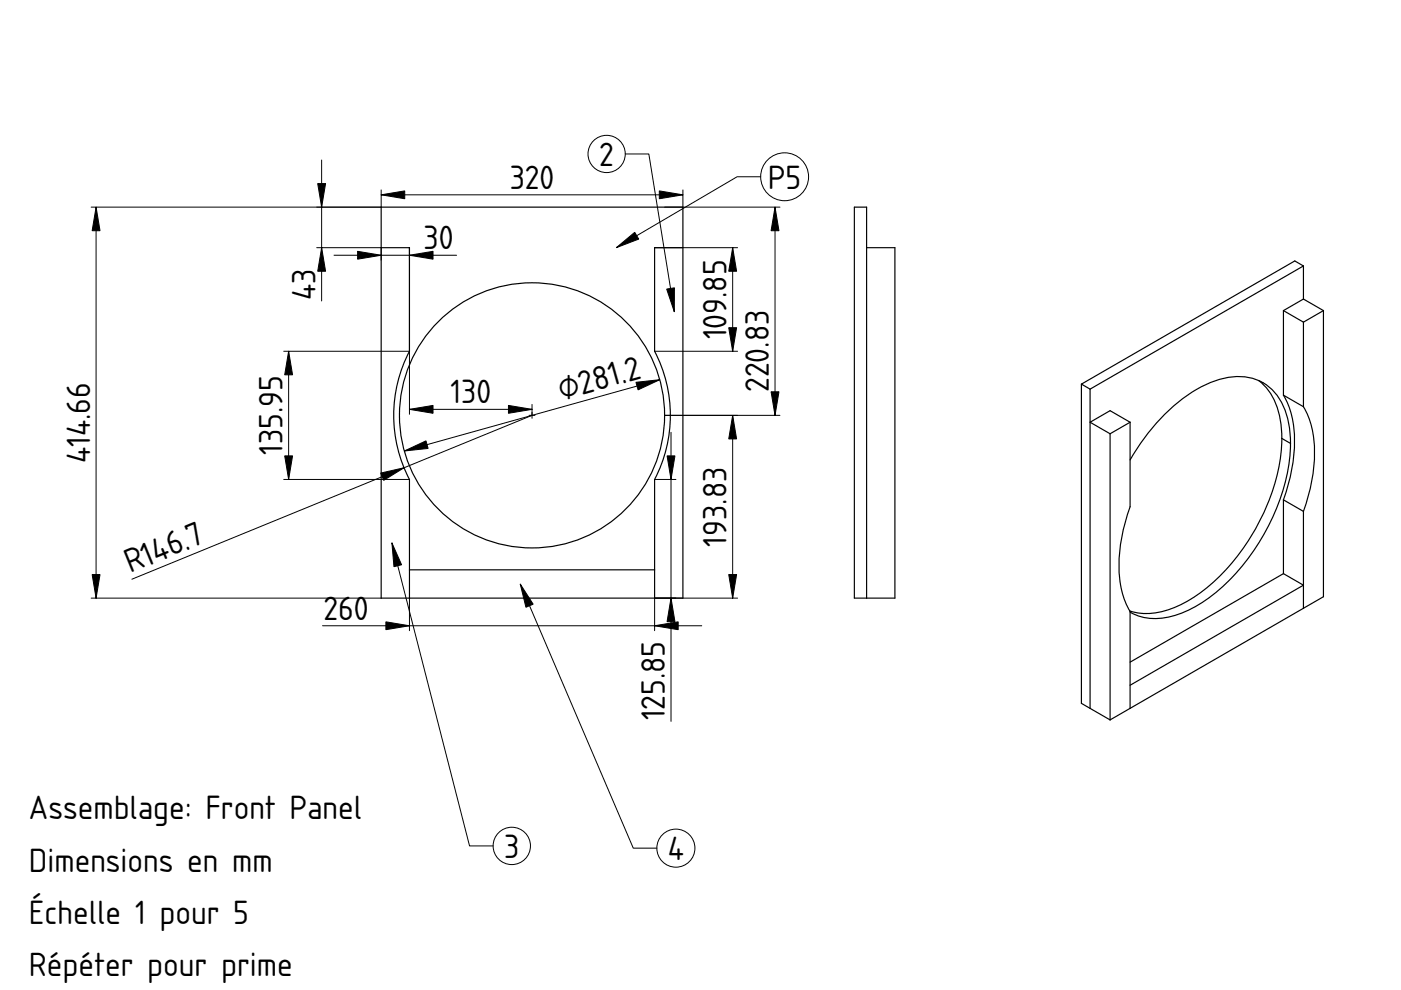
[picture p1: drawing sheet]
<svg xmlns="http://www.w3.org/2000/svg" width="297mm" height="210mm" viewBox="0 0 297 210" stroke-linecap="round" stroke-linejoin="round" font-family="sans-serif">
<g fill="none" stroke="#000" stroke-width=".25">
<path d="M80.8 52.5h6v22a29.3 29.3 0 0 0 0 27.2v25.1M80.8 43.9h64v82.9h-64zM144.8 52.5h-6v22a29.3 29.3 0 0 1 0 27.2v25.1M183.7 52.5h6v74.3h-8.6v-82.9h2.6v82.9M276.4 56.4v7M276.4 56.4l-1.9-1.1-45.2 26.1M276.4 56.4l-45.3 26.1M272.1 65.9l4.3 2.4M272.1 65.9v17.9M276.4 63.4l4.2 2.5M276.4 63.4l-4.3 2.5M276.4 68.3v17.9"/>
<path d="M280.6 65.9l-4.2 2.4M280.6 65.9v60.6l-4.2 2.5M229.3 81.4v67.7l6.1 3.5M229.3 81.4l1.8 1.1M231.1 82.5v67.7M235.4 92v60.6M239.6 89.5v18a31.1 31.1 0 0 0-1.5 18.7l.9 2.4 .6 1v20.6M239.6 89.5l-4.2-2.4-4.3 2.4 4.3 2.5M239.6 89.5l-4.2 2.5M266.8 80.7a13.4 13.4 0 0 1 4.8 9.6l.2 2.7M271.8 93a43.7 43.7 0 0 1-11.3 27.1 30 30 0 0 1-13.5 9.4 12.5 12.5 0 0 1-7.5 0M271.8 93l1.8 1"/>
<path d="M272.1 83.8a21.2 21.2 0 0 1 2.1 13.7l-1 5-1.1 3.5M272.1 83.8l4.3 2.4M273.6 94a43.7 43.7 0 0 1-11 27 29.8 29.8 0 0 1-14.1 9.7 11.3 11.3 0 0 1-8.9-.9M273.6 94a15.5 15.5 0 0 0-4.1-11.6 10.9 10.9 0 0 0-10.6-2 30.8 30.8 0 0 0-14.9 10.6l-2.7 3.8-1.7 2.7M276.4 86.2a21.2 21.2 0 0 1 2.1 13.7l-1.1 5.1-1 3.4M272.1 106l4.3 2.4M272.1 106v15.6M276.4 108.4v20.6M86.8 120.8h52M272.1 121.6l4.3 2.5-36.8 21.2M272.1 121.6l-32.5 18.8M276.4 129l-36.8 21.2"/>
<path d="M239.6 150.2l-4.2 2.4"/>
<circle cx="112.8" cy="88.1" r="28.1"/>
</g>
<g fill="#000" stroke="#000" stroke-width=".21">
<path d="M20.4 43.9l.8 5h-1.7zM67.4 38.9h1.6l-.8 5zM68.2 52.5l.8 5h-1.6zM75.8 53.3l5 .8-5 .9zM80.8 41.3l5-.8v1.6zM86.8 54.1l5-.8v1.7zM130.7 52.5l3.9-3.2 .8 1.4zM139.8 40.5l5 .8-5 .8zM155.3 52.5l.9 5h-1.7zM164.3 43.9l.9 5h-1.7zM61.2 74.5l.8 5h-1.6zM141.3 61.3l1.7-.3v5.1z"/>
<path d="M154.5 69.5h1.7l-.9 5zM80.7 100.3l5-1.1-4.3 2.6zM85.7 95.6l4.6-2.1 .5 1.6zM86.8 86.8l5-.8v1.6zM107.8 86l5 .8-5 .8zM134.8 81.1l5.1-.6-4.6 2.2zM155.3 88.1l.9 5h-1.7zM163.5 83.1h1.7l-.9 5zM60.4 96.7h1.6l-.8 5zM83.1 115.1l2 4.6-1.6 .5zM141.4 96.7h1.7l-.8 5zM19.5 121.8h1.7l-.8 5z"/>
<path d="M81.8 131.8l5 .9-5 .8zM110.3 123.8l2.7 4.3-1.5 .7zM138.8 132.7l5-.9v1.7zM142.3 126.8l.8 5h-1.7zM154.5 121.8h1.7l-.9 5z"/>
<path d="M112.8 87.4v1.3zM112.2 88.1h1.2z" fill-rule="evenodd"/>
</g>
<g fill="none" stroke="#000" stroke-width=".21">
<path d="M68.2 33.9v29.9M132.6 32.6h5l5.4 33.5M161.3 37.5h-5l-25.6 15M20.4 43.9v82.9M67.2 52.5h13.6v2.7M70.8 54.1h26M80.8 40.3v3.6h-61.5M80.8 41.3h64M86.8 52.5v35.3M138.8 52.5h17.6M140.9 43.9h24.5M144.8 40.3v3.6"/>
<path d="M155.3 52.5v22M164.3 43.9v44.2M60.2 74.5h26.6M61.2 74.5v27.2M138.8 74.5h17.6M86.8 86.8h26M112.8 85.4h.1M112.8 85.8v2.3l-84.8 34.7M139.9 80.5l-54.2 15.1M140.9 88.1h24.5M142.3 91.7v61.3M155.3 88.1v38.7"/>
<path d="M60.2 101.7h26.6M83.1 115.1l16.5 64.3h5M138.8 101.7h4.5M19.3 126.8h61.5M68.4 132.7h80.4M86.8 126.8v6.9M110.3 123.8l24 56h5M156.4 126.8h-17.6v6.9"/>
<circle cx="128.6" cy="32.6" r="3.9"/>
<circle cx="166.4" cy="37.5" r="5.1"/>
<circle cx="108.5" cy="179.4" r="4"/>
<circle cx="143.3" cy="179.8" r="4"/>
</g>
<g font-size="6.7">
<text x="127.1" y="35.2">2</text>
<text x="108.1" y="40">320</text>
<text x="162.8" y="40.1">P5</text>
<text x="89.8" y="52.8">30</text>
<text x="66.9" y="63.7" transform="rotate(-90 66.9 63.7)">43</text>
<text x="154.1" y="72" transform="rotate(-90 154.1 72)">109.85</text>
<text x="163" y="83.1" transform="rotate(-90 163 83.1)">220.83</text>
<text x="95.5" y="85.5">130</text>
<text x="119.1" y="84.9" transform="rotate(-16 119.1 84.9)">⌀281.2</text>
<text x="19.1" y="98.3" transform="rotate(-90 19.1 98.3)">414.66</text>
<text x="59.9" y="96.5" transform="rotate(-90 59.9 96.5)">135.95</text>
<text x="154.1" y="115.9" transform="rotate(-90 154.1 115.9)">193.83</text>
<text x="27.6" y="121.6" transform="rotate(-22 27.6 121.6)">R146.7</text>
<text x="68.6" y="131.4">260</text>
<text x="141" y="152.7" transform="rotate(-90 141 152.7)">125.85</text>
<text x="6.1" y="173.7">Assemblage: Front Panel</text>
<text x="6.1" y="184.8">Dimensions en mm</text>
<text x="106.9" y="181.9">3</text>
<text x="141.6" y="182.4">4</text>
<text x="6.1" y="195.9">Échelle 1 pour 5</text>
<text x="6.1" y="207">Répéter pour prime</text>
</g>
</svg>
